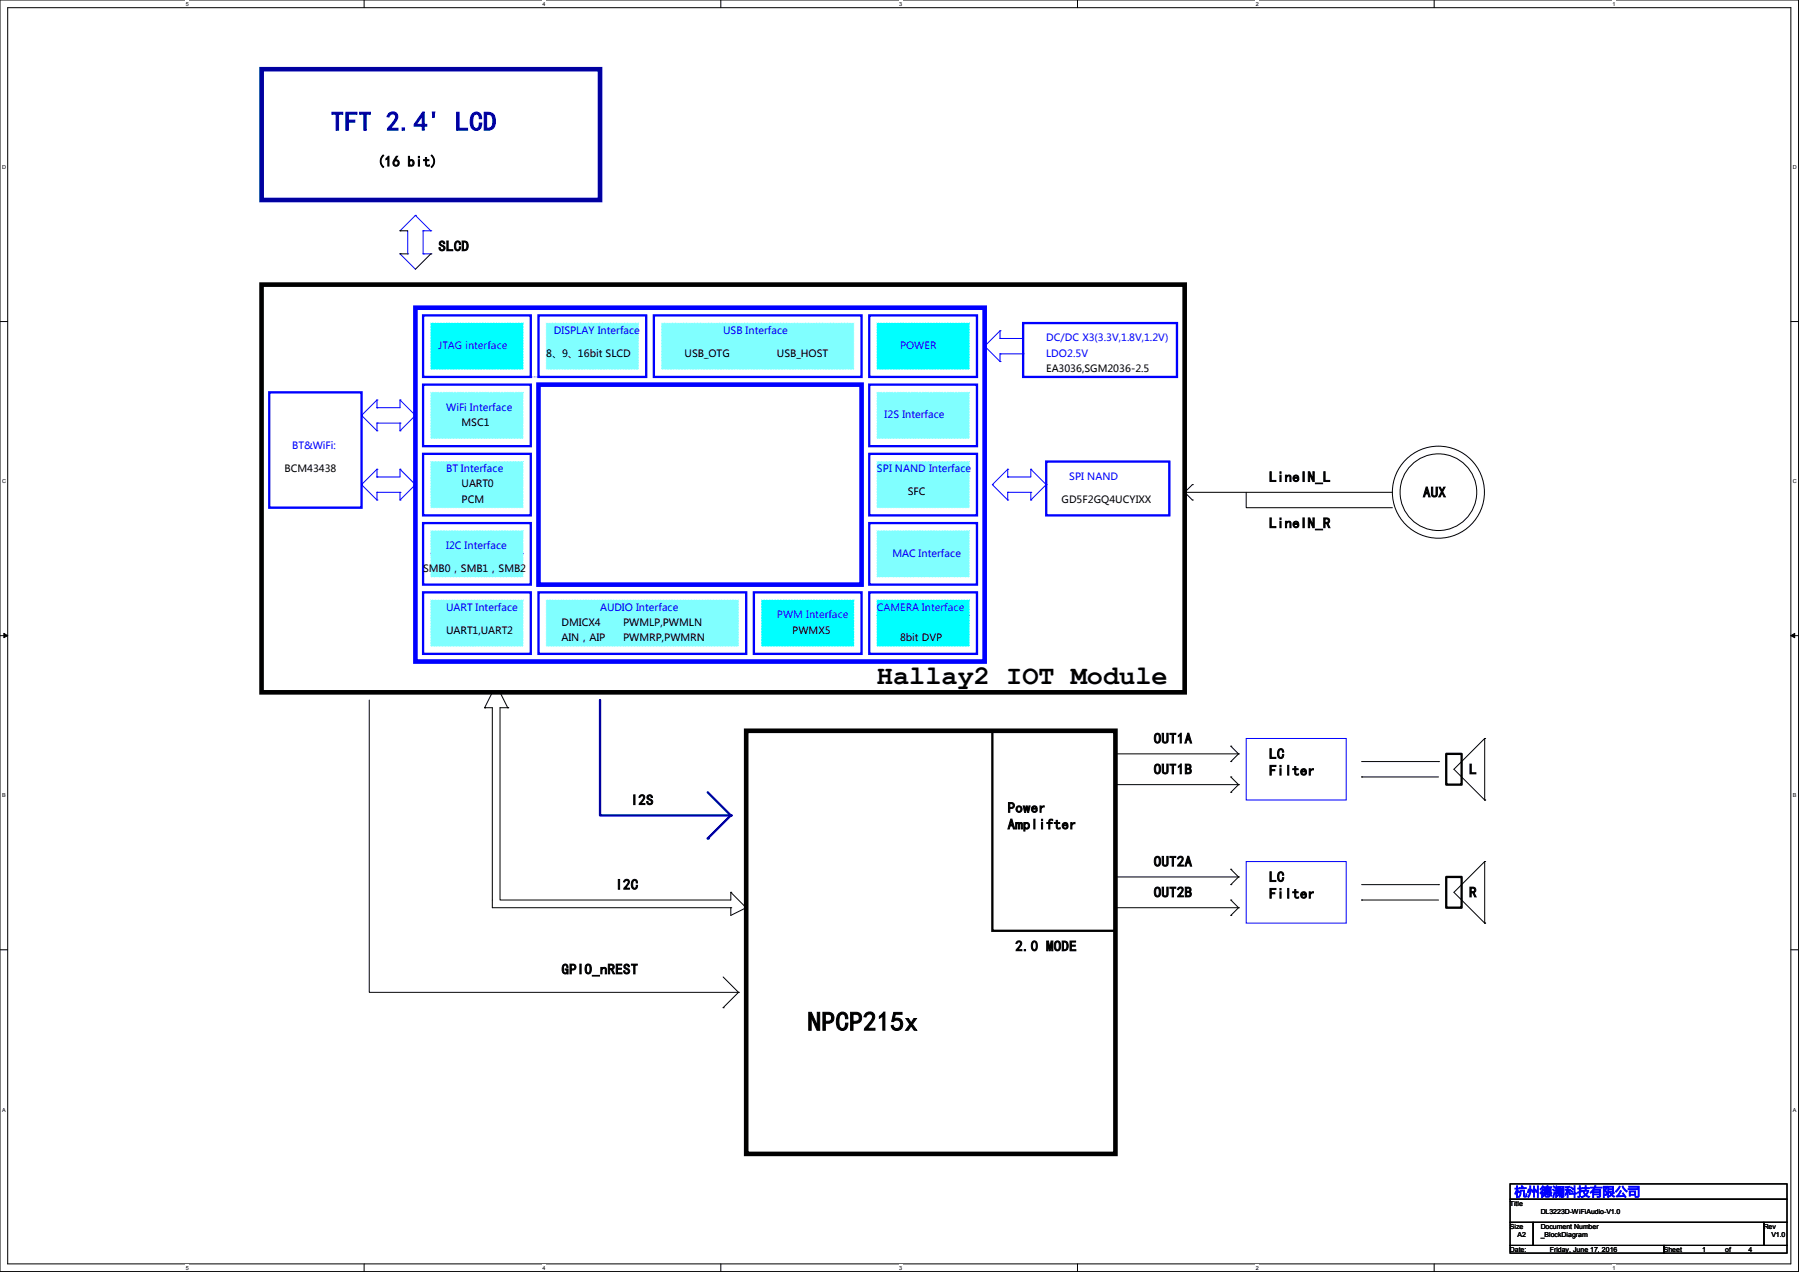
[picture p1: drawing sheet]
<svg xmlns="http://www.w3.org/2000/svg" width="297mm" height="210mm" viewBox="0 0 297 210" stroke-linecap="round" stroke-linejoin="round" font-family="sans-serif">
<path d="M0 0h296.9v209.9h-296.9zM1.3 1.3h294.4v207.4h-294.4z" fill="none" stroke="#000" stroke-width=".17"/>
<g fill="#fff">
<path d="M30.7 .1h.5v1h-.5z"/>
<path d="M30.7 208.8h.5v1h-.5z"/>
</g>
<path d="M60.1 0v1.3M60.1 208.7v1.2" fill="none" stroke="#000" stroke-width=".17"/>
<g fill="#fff">
<path d="M89.5 .1h.5v1h-.5z"/>
<path d="M89.5 208.8h.5v1h-.5z"/>
</g>
<path d="M119 0v1.3M119 208.7v1.2" fill="none" stroke="#000" stroke-width=".17"/>
<g fill="#fff">
<path d="M148.4 .1h.5v1h-.5z"/>
<path d="M148.4 208.8h.5v1h-.5z"/>
</g>
<path d="M177.9 0v1.3M177.9 208.7v1.2" fill="none" stroke="#000" stroke-width=".17"/>
<g fill="#fff">
<path d="M207.3 .1h.5v1h-.5z"/>
<path d="M207.3 208.8h.5v1h-.5z"/>
</g>
<path d="M236.8 0v1.3M236.8 208.7v1.2" fill="none" stroke="#000" stroke-width=".17"/>
<g fill="#fff">
<path d="M266.2 .1h.5v1h-.5z"/>
<path d="M266.2 208.8h.5v1h-.5z"/>
<path d="M.3 27.2h.7v1h-.7z"/>
<path d="M296 27.2h.6v1h-.6z"/>
<path d="M.3 79h.7v1h-.7z"/>
<path d="M296 79h.6v1h-.6z"/>
</g>
<path d="M0 53.1h1.3M295.7 53.1h1.2" fill="none" stroke="#000" stroke-width=".17"/>
<g fill="#fff">
<path d="M.3 130.9h.6v1h-.6z"/>
<path d="M296 130.9h.6v1h-.6z"/>
</g>
<path d="M0 104.9h1.3M295.7 104.9h1.2" fill="none" stroke="#000" stroke-width=".17"/>
<path d="M.6 104.6l.7 .3-.7 .4zM295.7 104.9l.6-.3v.7z" fill="#000" stroke="#000" stroke-width=".17"/>
<g fill="#fff">
<path d="M.3 182.7h.6v1h-.6z"/>
<path d="M296 182.7h.5v1h-.5z"/>
</g>
<path d="M0 156.8h1.3M295.7 156.8h1.2" fill="none" stroke="#000" stroke-width=".17"/>
<g fill="#0ff" stroke="#0ff" stroke-width=".17" stroke-dasharray="0 .3">
<path d="M144.8 53.3h15.2v7.7h-15.2z" fill-rule="evenodd"/>
<path d="M125.7 99.1h15.3v7.6h-15.3z" fill-rule="evenodd"/>
<path d="M71.1 53.3h15.3v7.7h-15.3z" fill-rule="evenodd"/>
<path d="M144.8 99.1h15.2v7.6h-15.2z" fill-rule="evenodd"/>
</g>
<g fill="#80ffff" stroke="#80ffff" stroke-width=".17" stroke-dasharray="0 .3">
<path d="M109.2 53.3h31.8v7.7h-31.8z" fill-rule="evenodd"/>
<path d="M144.8 76.2h15.2v7.6h-15.2z" fill-rule="evenodd"/>
<path d="M71.1 99.1h15.3v7.6h-15.3z" fill-rule="evenodd"/>
<path d="M90.2 99.1h31.7v7.6h-31.7z" fill-rule="evenodd"/>
<path d="M90.2 53.3h15.2v7.7h-15.2z" fill-rule="evenodd"/>
<path d="M71.1 64.8h15.3v7.6h-15.3z" fill-rule="evenodd"/>
<path d="M71.1 76.2h15.3v7.6h-15.3z" fill-rule="evenodd"/>
<path d="M71.1 87.6h15.3v7.6h-15.3z" fill-rule="evenodd"/>
<path d="M144.8 64.8h15.2v7.6h-15.2z" fill-rule="evenodd"/>
<path d="M144.8 87.6h15.2v7.6h-15.2z" fill-rule="evenodd"/>
</g>
<path d="M82.5 62.2h15.3M97.8 62.2h.1M71.1 91.4h15.3M86.4 91.4h.1M144.8 101.6h15.2M160 101.6h.1" fill="none" stroke="#00f" stroke-width=".17" stroke-dasharray="0 .3"/>
<path d="M68.6 50.8h94v58.4h-94zM88.9 63.5h53.3v33h-53.3z" fill="none" stroke="#00f" stroke-width=".76"/>
<g fill="none" stroke="#00f" stroke-width=".38">
<path d="M69.8 52.1h17.8v10.1h-17.8zM88.9 52.1h17.8v10.1h-17.8zM107.9 52.1h34.3v10.1h-34.3zM143.5 52.1h17.8v10.1h-17.8zM168.9 53.3h25.4v8.9h-25.4zM44.4 64.8h15.3v19h-15.3zM69.8 74.9h17.8v10.2h-17.8zM69.8 63.5h17.8v10.2h-17.8zM143.5 74.9h17.8v10.2h-17.8zM143.5 63.5h17.8v10.2h-17.8zM172.7 76.2h20.3v8.9h-20.3zM69.8 97.8h17.8v10.1h-17.8z"/>
<path d="M69.8 86.4h17.8v10.1h-17.8zM88.9 97.8h34.3v10.1h-34.3zM124.5 97.8h17.7v10.1h-17.7zM143.5 86.4h17.8v10.1h-17.8zM143.5 97.8h17.8v10.1h-17.8z"/>
</g>
<g fill="none" stroke="#00f" stroke-width=".17">
<path d="M162.6 57.1h.1M162.6 57.1l2.5 2.6M165.1 59.7h.1M165.1 58.4h.1M165.1 55.9h.1M165.1 54.6h.1M165.1 54.6v1.3M165.1 58.4v1.3M165.1 55.9h3.8v2.5M165.1 58.4h3.8M165.1 54.6l-2.5 2.5M168.9 58.4h.1"/>
<path d="M59.7 68.6h.1M59.7 68.6l2.5 2.5M62.2 71.1h.1M62.2 66h.1M62.2 67.3h.1M62.2 69.8h.1M62.2 77.5h.1M62.2 78.7h.1M62.2 66v1.3M62.2 69.8v1.3M62.2 77.5v1.2M62.2 66l-2.5 2.6"/>
<path d="M62.2 69.8h3.8M62.2 77.5l-2.5 2.5M66 71.1h.1M66 66h.1M66 69.8h.1M66 77.5h.1M66 66l2.6 2.6M66 66v1.3h-3.8M66 69.8v1.3M66 77.5v1.2h-3.8M66 77.5l2.6 2.5M68.6 68.6h.1"/>
<path d="M68.6 68.6l-2.6 2.5M166.4 77.5h.1M166.4 78.7h.1M166.4 77.5v1.2M166.4 77.5l-2.6 2.5M170.2 77.5h.1M170.2 77.5v1.2h-3.8M170.2 77.5l2.5 2.5M59.7 80h.1M59.7 80l2.5 2.5M62.2 82.5h.1M62.2 81.3h.1"/>
<path d="M62.2 81.3v1.2M62.2 81.3h3.8M66 82.5h.1M66 81.3h.1M66 81.3v1.2M68.6 80h.1M68.6 80l-2.6 2.5M163.8 80h.1M163.8 80l2.6 2.5M166.4 82.5h.1M166.4 81.3h.1M166.4 81.3h3.8"/>
<path d="M166.4 81.3v1.2M170.2 82.5h.1M170.2 81.3h.1M170.2 81.3v1.2M172.7 80h.1M172.7 80l-2.5 2.5"/>
</g>
<path d="M43.2 47h152.4v67.3h-152.4zM123.2 120.6h60.9v69.9h-60.9z" fill="none" stroke="#000" stroke-width=".76"/>
<path d="M163.8 120.6h20.3v33.1h-20.3z" fill="none" stroke="#000" stroke-width=".38"/>
<path d="M99.1 115.6v19h21.5l-3.8-3.8" fill="none" stroke="#0000a0" stroke-width=".38"/>
<circle cx="120.6" cy="134.6" r=".19" fill="#0000a0"/>
<path d="M120.6 134.6l-3.8 3.8" fill="none" stroke="#0000a0" stroke-width=".38"/>
<circle cx="116.8" cy="138.4" r=".19" fill="#0000a0"/>
<g fill="none" stroke="#000" stroke-width=".17">
<path d="M66 38.1h.1M66 38.1h1.3M66 41.9h.1M66 41.9h1.3M71.1 41.9h.1M71.1 41.9l-2.5 2.5M195.6 81.3h.1M195.6 81.3h34.3M195.6 81.3l1.2 1.2M196.8 80h.1M196.8 82.5h.1M196.8 80l-1.2 1.3"/>
<path d="M205.7 81.3v2.5h24.2M61 115.6v48.2h60.9M80 116.8h.1M80 116.8h1.3v33.1h39.3M81.3 114.3l-1.3 2.5M82.5 114.3l1.3 2.5M83.8 116.8h-1.3v31.8h38.1v-1.3M83.8 116.8h.1M184.1 124.5h20.4M184.1 129.5h20.4M203.2 123.2h.1M203.2 125.7h.1"/>
<path d="M203.2 128.3h.1M203.2 130.8h.1M203.2 123.2l1.3 1.3M203.2 128.3l1.3 1.2M204.5 124.5h.1M204.5 129.5h.1M204.5 124.5l-1.3 1.2M204.5 129.5l-1.3 1.3M224.8 128.3h.1M224.8 125.7h12.7M224.8 128.3h12.7M237.5 125.7h.1"/>
<path d="M245.1 121.9h.1M245.1 132.1h.1M245.1 121.9l-5.1 5.1 5.1 5.1M245.1 121.9v10.2M120.6 149.9h.1M120.6 147.3h.1M120.6 147.3l2.6 2.6M120.6 149.9v1.2l2.6-1.2M123.2 149.9h.1M184.1 149.9h20.4M184.1 144.8h20.4M203.2 143.5h.1"/>
<path d="M203.2 146h.1M203.2 148.6h.1M203.2 151.1h.1M203.2 143.5l1.3 1.3M203.2 148.6l1.3 1.3M204.5 144.8h.1M204.5 149.9h.1M204.5 144.8l-1.3 1.2M204.5 149.9l-1.3 1.2M224.8 148.6h.1M224.8 146h12.7M224.8 148.6h12.7"/>
<path d="M237.5 146h.1M245.1 142.2h.1M245.1 152.4h.1M245.1 142.2v10.2M245.1 142.2l-5.1 5.1 5.1 5.1M119.4 166.4h.1M119.4 161.3l2.5 2.5M121.9 163.8h.1M121.9 163.8l-2.5 2.6M249.3 195.5h45.7v2.5h-45.7zM249.3 198h45.7v3.8h-45.7zM249.3 201.8h3.8v3.8h-3.8z"/>
<path d="M249.3 205.6h25.4v1.3h-25.4zM253.1 201.8h38.1v3.8h-38.1zM274.7 205.6h20.3v1.3h-20.3zM291.2 201.8h3.8v3.8h-3.8z"/>
<circle cx="237.5" cy="81.3" r="7.6"/>
<circle cx="237.5" cy="81.3" r="6.3"/>
</g>
<g fill="none" stroke="#00f" stroke-width=".17">
<path d="M67.3 38.1v3.8M68.6 35.6h.1M68.6 35.6l-2.6 2.5M68.6 35.6l2.5 2.5M69.8 38.1h.1M69.8 38.1v3.8M69.8 38.1h1.3M71.1 38.1h.1M66 41.9h.1M66 41.9l2.6 2.5M67.3 41.9h.1M69.8 41.9h.1"/>
<path d="M69.8 41.9h1.3M71.1 41.9h.1M205.7 121.9h16.5v10.2h-16.5zM205.7 142.2h16.5v10.2h-16.5z"/>
</g>
<path d="M238.8 124.5h2.5v5h-2.5zM238.8 144.8h2.5v5.1h-2.5z" fill="none" stroke="#000" stroke-width=".38"/>
<path d="M43.2 11.4h55.9v21.6h-55.9z" fill="none" stroke="#0000a0" stroke-width=".76"/>
<text font-size="4.4" fill="#0000a0" x="54.6" y="21.6">TFT 2.4' LCD</text>
<g font-size="4.4">
<text x="144.8" y="112.9">Hallay2 IOT Module</text>
<text x="133.3" y="170.2">NPCP215x</text>
</g>
<g font-size="2.4">
<text x="62.2" y="27.5">(16 bit)</text>
<text x="72.4" y="41.4">SLCD</text>
<text x="209.5" y="79.5">LineIN_L</text>
<text x="234.9" y="82.1">AUX</text>
<text x="209.5" y="87.2">LineIN_R</text>
<text x="190.5" y="122.7">OUT1A</text>
<text x="209.5" y="125.3">LC</text>
<text x="190.5" y="127.8">OUT1B</text>
<text x="209.5" y="128">Filter</text>
<text x="242.6" y="127.8">L</text>
<text x="104.1" y="132.9">I2S</text>
<text x="166.4" y="134.2">Power</text>
<text x="166.4" y="136.9">Amplifter</text>
<text x="190.5" y="143">OUT2A</text>
<text x="101.6" y="146.9">I2C</text>
<text x="190.5" y="148.1">OUT2B</text>
<text x="209.5" y="145.6">LC</text>
<text x="209.5" y="148.3">Filter</text>
<text x="242.6" y="148.1">R</text>
<text x="92.7" y="160.8">GPIO_nREST</text>
<text x="167.6" y="157">2.0 MODE</text>
</g>
<text font-size="2" fill="#00f" x="250.1" y="197.4">杭州德澜科技有限公司</text>
<g font-size="1.7" fill="#00f">
<text x="72.4" y="57.6">JTAG interface</text>
<text x="91.4" y="55.1">DISPLAY Interface</text>
<text x="119.4" y="55.1">USB Interface</text>
<text x="148.6" y="57.6">POWER</text>
<text x="172.7" y="56.3">DC/DC X3(3.3V,1.8V,1.2V)</text>
<text x="172.7" y="58.9">LDO2.5V</text>
<text x="73.7" y="67.8">WiFi Interface</text>
<text x="146" y="69">I2S Interface</text>
<text x="48.3" y="74.1">BT&amp;WiFi:</text>
<text x="73.7" y="77.9">BT Interface</text>
<text x="144.8" y="77.9">SPI NAND Interface</text>
<text x="176.5" y="79.2">SPI NAND</text>
<text x="73.7" y="90.6">I2C Interface</text>
<text x="147.3" y="91.9">MAC Interface</text>
<text x="73.7" y="100.8">UART Interface</text>
<text x="99.1" y="100.8">AUDIO Interface</text>
<text x="144.8" y="100.8">CAMERA Interface</text>
<text x="128.3" y="102.1">PWM Interface</text>
</g>
<g font-size="1.7">
<text x="90.2" y="58.9">8、9、16bit SLCD</text>
<text x="113" y="58.9">USB_OTG</text>
<text x="128.3" y="58.9">USB_HOST</text>
<text x="172.7" y="61.4">EA3036,SGM2036-2.5</text>
<text x="76.2" y="70.3">MSC1</text>
<text x="47" y="77.9">BCM43438</text>
<text x="76.2" y="80.5">UART0</text>
<text x="76.2" y="83">PCM</text>
<text x="149.9" y="81.7">SFC</text>
<text x="175.3" y="83">GD5F2GQ4UCYIXX</text>
<text x="69.8" y="94.4">SMB0，SMB1，SMB2</text>
<text x="73.7" y="104.6">UART1,UART2</text>
<text x="92.7" y="105.9">AIN，AIP</text>
<text x="92.7" y="103.3">DMICX4</text>
<text x="102.9" y="103.3">PWMLP,PWMLN</text>
<text x="102.9" y="105.9">PWMRP,PWMRN</text>
<text x="130.8" y="104.6">PWMX5</text>
<text x="148.6" y="105.9">8bit DVP</text>
</g>
<g font-size="1.1">
<text x="249.3" y="199.1">Title</text>
<text x="249.3" y="202.9">Size</text>
<text x="254.4" y="202.9">Document Number</text>
<text x="254.4" y="200.4">DL3223D-WiFiAudio-V1.0</text>
<text x="291.2" y="202.9">Rev</text>
<text x="249.3" y="206.7">Date:</text>
<text x="250.5" y="204.2">A2</text>
<text x="254.4" y="204.2">_BlockDiagram</text>
<text x="255.9" y="206.7">Friday, June 17, 2016</text>
<text x="274.7" y="206.7">Sheet</text>
<text x="281" y="206.7">1</text>
<text x="284.8" y="206.7">of</text>
<text x="288.6" y="206.7">4</text>
<text x="292.5" y="204.2">V1.0</text>
</g>
<g font-size=".9">
<text x="30.7" y=".9">5</text>
<text x="89.5" y=".9">4</text>
<text x="148.4" y=".9">3</text>
<text x="207.3" y=".9">2</text>
<text x="266.2" y=".9">1</text>
<text x=".3" y="28">D</text>
<text x="296" y="28">D</text>
<text x=".3" y="79.8">C</text>
<text x="296" y="79.8">C</text>
<text x=".3" y="131.7">B</text>
<text x="296" y="131.7">B</text>
<text x=".3" y="183.5">A</text>
<text x="296" y="183.5">A</text>
<text x="30.7" y="209.6">5</text>
<text x="89.5" y="209.6">4</text>
<text x="148.4" y="209.6">3</text>
<text x="207.3" y="209.6">2</text>
<text x="266.2" y="209.6">1</text>
</g>
</svg>
